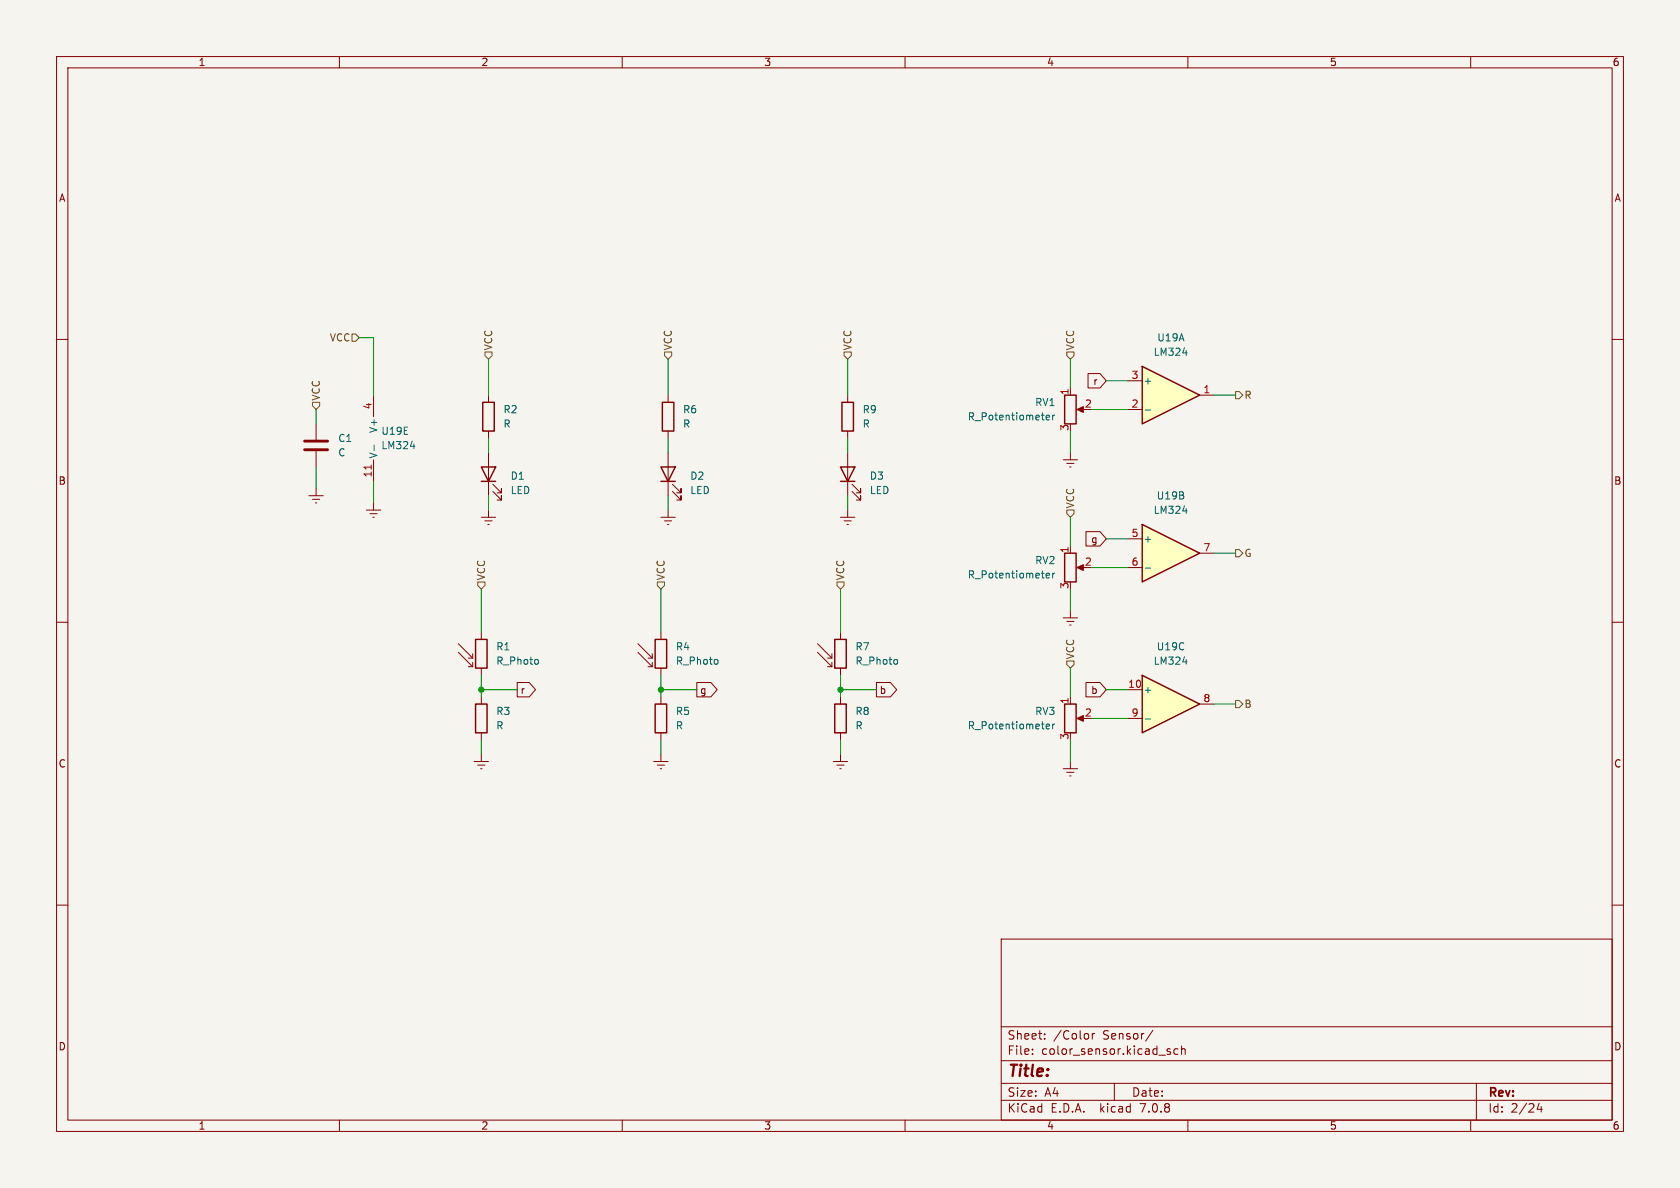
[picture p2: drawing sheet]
<svg xmlns="http://www.w3.org/2000/svg" width="297mm" height="210mm" viewBox="0 0 297 210" stroke-linecap="round" stroke-linejoin="round" font-family="sans-serif">
<path d="M0 0h297v210h-297z" fill="#f5f4ef" stroke="#f5f4ef" stroke-width=".18"/>
<g fill="none" stroke="#840000" stroke-width=".18">
<path d="M10 10h277v190h-277zM12 12h273v186h-273zM60 10v2M110 10v2M160 10v2M210 10v2M260 10v2M10 60h2M285 60h2M66 69.9v3.8M86.4 69.9v1.2M86.4 76.2v1.3"/>
<path d="M118.1 69.9v1.2M118.1 76.2v1.3M64.8 90.2h2.5M65.4 90.8h1.3M65.9 91.4h.3M66 81.3v3.8M66 88.9v1.3M85.1 91.4h2.5M85.7 92.1h1.3M86.2 92.7h.3M86.4 80v7.6M86.4 90.2v1.2"/>
<path d="M87.1 86.9l1.5 1.5v-.8v.8h-.7M87.1 85.6l1.5 1.5v-.7v.7h-.7M116.8 91.4h2.6M117.5 92.1h1.2M118 92.7h.2M118.1 80v7.6M118.1 90.2v1.2M118.9 86.9l1.5 1.5v-.8v.8h-.8M118.9 85.6l1.5 1.5v-.7v.7h-.8M188 81.3h2.5M188.6 81.9h1.3M189.1 82.6h.3"/>
<path d="M189.2 80v1.3M10 110h2M81 115.3l2.6 2.6M81 113.8l2.6 2.5M82.8 117.9h.8M82.8 116.3h.8M83.6 115.6v.7M83.6 117.1v.8M85.1 111.8v1.2M85.1 118.1v1.3M285 110h2M147.3 134.6h2.6"/>
<path d="M148 135.3h1.2M148.5 135.9h.2M148.6 133.4v1.2M10 160h2M285 160h2M177 166h108v32h-108zM60 198v2M110 198v2M160 198v2M177 194.5h108M177 191.5h108M177 187.5h108"/>
<path d="M177 181.5h108M182.5 186.3v.1M182.5 185.5v.1M184.7 183.6v.1M184.7 182.8v.1M193.1 182.7v1M193.5 182.7l-.3 .1-.1 .2M197 191.5v3M203.8 182.1l-1.3 2M206.4 185.8l.5 .2 .1 .1-.1 .2-.4 .1M206.4 185.5h.5M208.2 185.5l-.4-.1-.3 .3v.4l.2 .2h.5"/>
<path d="M208.9 185.5l.2-.1 .4 .1v.9M208.9 184.9v1.5M210 198v2M260 198v2M261 191.5v6.5M272.1 195l-.4 1.1h1M272.5 195.6v1"/>
</g>
<path d="M66.1 78.7v1M72.6 78.9h.7M95.1 116.6l.1 .2-.1 .6" fill="none" stroke="#006464" stroke-width=".18"/>
<path d="M65.6 82.2v.7" fill="none" stroke="#a90000" stroke-width=".18"/>
<path d="M85.3 71.1h2.1v5.1h-2.1zM117.1 71.1h2v5.1h-2zM85.1 82.6h2.5l-1.2 2.5zM85.1 85.1h2.5M116.8 82.6h2.6l-1.3 2.5zM116.8 85.1h2.6M84.1 113h2v5.1h-2z" fill="none" stroke="#840000" stroke-width=".25"/>
<path d="M201.9 64.8l10.2 5.1-10.2 5z" fill="#ffffc2"/>
<path d="M201.9 64.8l10.2 5.1-10.2 5z" fill="none" stroke="#840000" stroke-width=".25"/>
<path d="M199.4 72.4h2.5M199.4 67.3h2.5M212.1 69.9h2.5" fill="none" stroke="#840000" stroke-width=".18"/>
<path d="M202.5 72.5h.9M209.1 62.4h.8" fill="none" stroke="#006464" stroke-width=".18"/>
<path d="M201.9 92.7l10.2 5.1-10.2 5.1z" fill="#ffffc2"/>
<path d="M188.2 69.9h2v5h-2zM201.9 92.7l10.2 5.1-10.2 5.1zM147.6 113h2v5.1h-2z" fill="none" stroke="#840000" stroke-width=".25"/>
<g fill="none" stroke="#840000" stroke-width=".18">
<path d="M189.2 68.6v1.3M190.8 72.4h1M199.4 95.3h2.5M212.1 97.8h2.5M144.5 115.3l2.6 2.6M144.5 113.8l2.6 2.5M146.3 117.9h.8M146.3 116.3h.8M147.1 115.6v.7M147.1 117.1v.8M148.6 111.8v1.2M148.6 118.1v1.3"/>
<path d="M199.4 100.3h2.5"/>
</g>
<path d="M184.9 73.8l.7-.1-.1-.2-.4-.1-.2 .2 .1 .6h.5M186.1 73.4v.8M186.5 73.4l-.4 .2M209.1 90.3h.8M158.6 116.6l.1 .2-.1 .6M202.5 100.4h.9" fill="none" stroke="#006464" stroke-width=".18"/>
<path d="M190.4 72.4l1.1-.5v1z" fill="#840000" stroke="#840000" stroke-width=".18"/>
<path d="M201.9 119.4l10.2 5.1-10.2 5z" fill="#ffffc2"/>
<path d="M148.8 71.1h2.1v5.1h-2.1zM148.6 82.6h2.5l-1.2 2.5zM148.6 85.1h2.5M188.2 97.8h2v5.1h-2zM115.8 113h2.1v5.1h-2.1zM201.9 119.4l10.2 5.1-10.2 5zM84.1 124.5h2v5h-2zM115.8 124.5h2.1v5h-2.1zM147.6 124.5h2v5h-2zM188.2 124.5h2v5h-2z" fill="none" stroke="#840000" stroke-width=".25"/>
<g fill="none" stroke="#840000" stroke-width=".18">
<path d="M55.9 74.9v2.8M55.9 79.8v2.8M149.9 69.9v1.2M149.9 76.2v1.3M192.3 66h2.2l1.1 1.3-1.1 1.3h-2.2zM54.6 87.6h2.5M55.2 88.3h1.3M55.8 88.9h.2M55.9 86.4v1.2M148.6 91.4h2.5M149.2 92.1h1.3M149.7 92.7h.3"/>
<path d="M149.9 80v7.6M149.9 90.2v1.2M150.6 86.9l1.5 1.5v-.8v.8h-.7M150.6 85.6l1.5 1.5v-.7v.7h-.7M189.2 96.5v1.3M192 94h2.5l1.1 1.3-1.1 1.2h-2.5zM112.8 115.3l2.5 2.6M112.8 113.8l2.5 2.5M114.6 117.9h.7M114.6 116.3h.7M115.3 115.6v.7M115.3 117.1v.8"/>
<path d="M116.8 111.8v1.2M116.8 118.1v1.3M188 109.2h2.5M188.6 109.9h1.3M189.1 110.5h.3M189.2 108v1.2M190.8 100.3h1M83.8 134.6h2.6M84.5 135.3h1.2M85 135.9h.2M85.1 123.2v1.3M85.1 129.5v1.3"/>
<path d="M85.1 133.4v1.2M91.4 120.6h2.2l1.1 1.3-1.1 1.3h-2.2zM115.6 134.6h2.5M116.2 135.3h1.3M116.7 135.9h.3M116.8 123.2v1.3M116.8 129.5v1.3M116.8 133.4v1.2M123.2 120.6h2.5l1.1 1.3-1.1 1.3h-2.5zM148.6 123.2v1.3M148.6 129.5v1.3M154.9 120.6h2.5l1.1 1.3-1.1 1.3h-2.5z"/>
<path d="M188 135.9h2.5M188.6 136.5h1.3M189.1 137.2h.3M189.2 123.2v1.3M189.2 134.6v1.3M190.8 127h1M192 120.6h2.5l1.1 1.3-1.1 1.3h-2.5zM199.4 121.9h2.5M199.4 127h2.5M212.1 124.5h2.5"/>
</g>
<path d="M126.8 116.6l.1 .2-.1 .6M184.9 101.8l.7-.2-.1-.2-.4-.1-.2 .2 .1 .6h.5M186.1 101.3v.9M186.5 101.3l-.4 .3M209.1 117h.8M184.9 128.4l.7-.1-.1-.2-.4-.1-.2 .2 .1 .6h.5M186.1 128v.8M186.5 128l-.4 .2M202.5 127.1h.9" fill="none" stroke="#006464" stroke-width=".18"/>
<path d="M53.8 79.5h4.1M53.8 78h4.1" fill="none" stroke="#840000" stroke-width=".51"/>
<g fill="#840000" stroke="#840000" stroke-width=".18">
<path d="M190.4 127l1.1-.5v1z"/>
<path d="M190.4 100.3l1.1-.5v1z"/>
</g>
<g fill="none" stroke="#725600" stroke-width=".18">
<path d="M62.2 59.1h.7l.6 .6-.6 .6h-.7zM55.2 71.1h1.3v.7l-.6 .6-.7-.6zM85.7 62.2h1.3v.7l-.6 .6-.7-.6zM117.5 62.2h1.2v.7l-.6 .6-.6-.6zM149.2 62.2h1.3v.7l-.6 .6-.7-.6zM188.6 62.2h1.3v.7l-.7 .6-.6-.6zM218.4 69.2h.7l.6 .7-.6 .6h-.7zM188.6 90.2h1.3v.6l-.7 .6-.6-.6zM218.4 97.2h.7l.6 .6-.6 .6h-.7zM84.5 102.9h1.2v.6l-.6 .6-.6-.6zM116.2 102.9h1.3v.6l-.7 .6-.6-.6zM148 102.9h1.2v.6l-.6 .6-.6-.6z"/>
<path d="M188.6 116.8h1.3v.7l-.7 .6-.6-.6zM218.4 123.8h.7l.6 .7-.6 .6h-.7z"/>
</g>
<g fill="none" stroke="#009600" stroke-width=".18">
<path d="M63.5 59.7h2.5v10.2M55.9 72.4v2.5M86.4 63.5v6.4M86.4 77.5v2.5M118.1 63.5v6.4M118.1 77.5v2.5M149.9 63.5v6.4M149.9 77.5v2.5M189.2 63.5v5.1M189.2 76.2v3.8M193 72.4h6.4M195.6 67.3h3.8"/>
<path d="M214.6 69.9h3.8M55.9 82.6v3.8M66 85.1v3.8M86.4 87.6v2.6M118.1 87.6v2.6M149.9 87.6v2.6M189.2 91.4v5.1M195.6 95.3h3.8M214.6 97.8h3.8M85.1 104.1v7.7M85.1 119.4v3.8M116.8 104.1v7.7"/>
<path d="M116.8 119.4v3.8M148.6 104.1v7.7M148.6 119.4v3.8M189.2 104.1v3.9M189.2 118.1v5.1M193 100.3h6.4M85.1 121.9h6.3M85.1 130.8v2.6M116.8 121.9h6.4M116.8 130.8v2.6M148.6 121.9h6.3M148.6 130.8v2.6"/>
<path d="M189.2 130.8v3.8M193 127h6.4M195.6 121.9h3.8M214.6 124.5h3.8"/>
</g>
<g fill="#009600" stroke="#009600" stroke-width=".18">
<circle cx="85.1" cy="121.9" r=".46"/>
<circle cx="116.8" cy="121.9" r=".46"/>
<circle cx="148.6" cy="121.9" r=".46"/>
</g>
<text font-size="2.8" fill="#840000" x="178" y="190.9">Title:</text>
<g font-size="2.1" fill="#840000">
<text x="178" y="184">Sheet:</text>
<text x="186.2" y="184">/Color</text>
<text x="195" y="184">Sensor/</text>
<text x="178" y="186.7">File:</text>
<text x="184.1" y="186.7">color_sensor.kicad_sch</text>
<text x="178" y="196.9">KiCad</text>
<text x="178" y="194.1">Size:</text>
<text x="184.7" y="194.1">A4</text>
<text x="185.7" y="196.9">E.D.A.</text>
<text x="194.6" y="196.9">kicad</text>
<text x="200" y="194.1">Date:</text>
<text x="201.8" y="196.9">7.0.8</text>
<text x="263" y="194.3">Rev:</text>
<text x="263" y="196.9">Id:</text>
<text x="267.1" y="196.9">2/24</text>
</g>
<g font-size="1.8" fill="#840000">
<text x="35" y="11.9">1</text>
<text x="85" y="11.9">2</text>
<text x="135" y="11.9">3</text>
<text x="185" y="11.9">4</text>
<text x="235" y="11.9">5</text>
<text x="285" y="11.9">6</text>
<text x="10.3" y="35.9">A</text>
<text x="285.3" y="35.9">A</text>
<text x="193.2" y="68.3">r</text>
<text x="10.3" y="85.9">B</text>
<text x="285.3" y="85.9">B</text>
<text x="192.8" y="96.2">g</text>
<text x="91.9" y="122.9">r</text>
<text x="123.7" y="122.9">g</text>
<text x="155.4" y="122.9">b</text>
<text x="192.8" y="122.9">b</text>
<text x="10.3" y="135.9">C</text>
<text x="285.3" y="135.9">C</text>
<text x="10.3" y="185.9">D</text>
<text x="285.3" y="185.9">D</text>
<text x="35" y="199.9">1</text>
<text x="85" y="199.9">2</text>
<text x="135" y="199.9">3</text>
<text x="185" y="199.9">4</text>
<text x="235" y="199.9">5</text>
<text x="285" y="199.9">6</text>
</g>
<g font-size="1.8" fill="#725600">
<text x="58.2" y="60.6">VCC</text>
<text x="87.2" y="62" transform="rotate(-90 87.2 62)">VCC</text>
<text x="119" y="62" transform="rotate(-90 119 62)">VCC</text>
<text x="150.7" y="62" transform="rotate(-90 150.7 62)">VCC</text>
<text x="190.1" y="62" transform="rotate(-90 190.1 62)">VCC</text>
<text x="56.7" y="70.9" transform="rotate(-90 56.7 70.9)">VCC</text>
<text x="219.9" y="70.7">R</text>
<text x="190.1" y="90" transform="rotate(-90 190.1 90)">VCC</text>
<text x="219.9" y="98.7">G</text>
<text x="86" y="102.7" transform="rotate(-90 86 102.7)">VCC</text>
<text x="117.7" y="102.7" transform="rotate(-90 117.7 102.7)">VCC</text>
<text x="149.5" y="102.7" transform="rotate(-90 149.5 102.7)">VCC</text>
<text x="190.1" y="116.6" transform="rotate(-90 190.1 116.6)">VCC</text>
<text x="219.9" y="125.3">B</text>
</g>
<g font-size="1.8" fill="#006464">
<text x="203.9" y="63.1">LM324</text>
<text x="204.5" y="60.6">U19A</text>
<text x="182.9" y="72">RV1</text>
<text x="202.1" y="68.2">+</text>
<text x="66.9" y="76.7" transform="rotate(-90 66.9 76.7)">V+</text>
<text x="67.3" y="77.1">U19E</text>
<text x="88.9" y="73.3">R2</text>
<text x="88.9" y="75.8">R</text>
<text x="120.7" y="73.3">R6</text>
<text x="120.7" y="75.8">R</text>
<text x="152.4" y="73.3">R9</text>
<text x="152.4" y="75.8">R</text>
<text x="171" y="74.5">R_Potentiometer</text>
<text x="59.7" y="78.3">C1</text>
<text x="59.7" y="80.9">C</text>
<text x="66.9" y="81.2" transform="rotate(-90 66.9 81.2)">V-</text>
<text x="67.3" y="79.6">LM324</text>
<text x="90.2" y="85">D1</text>
<text x="90.2" y="87.5">LED</text>
<text x="121.9" y="85">D2</text>
<text x="121.9" y="87.5">LED</text>
<text x="153.7" y="85">D3</text>
<text x="153.7" y="87.5">LED</text>
<text x="204.4" y="88.5">U19B</text>
<text x="203.9" y="91">LM324</text>
<text x="182.9" y="99.9">RV2</text>
<text x="202.1" y="96.1">+</text>
<text x="171" y="102.5">R_Potentiometer</text>
<text x="87.6" y="115.2">R1</text>
<text x="87.6" y="117.7">R_Photo</text>
<text x="119.4" y="115.2">R4</text>
<text x="119.4" y="117.7">R_Photo</text>
<text x="151.1" y="115.2">R7</text>
<text x="151.1" y="117.7">R_Photo</text>
<text x="203.9" y="117.7">LM324</text>
<text x="204.4" y="115.2">U19C</text>
<text x="202.1" y="122.8">+</text>
<text x="87.6" y="126.6">R3</text>
<text x="87.6" y="129.1">R</text>
<text x="119.4" y="126.6">R5</text>
<text x="119.4" y="129.1">R</text>
<text x="151.1" y="126.6">R8</text>
<text x="151.1" y="129.1">R</text>
<text x="171" y="129.1">R_Potentiometer</text>
<text x="182.9" y="126.6">RV3</text>
</g>
<g font-size="1.8" fill="#a90000">
<text x="189" y="69.9" transform="rotate(-90 189 69.9)">1</text>
<text x="200" y="67.1">3</text>
<text x="212.7" y="69.6">1</text>
<text x="65.8" y="72.5" transform="rotate(-90 65.8 72.5)">4</text>
<text x="189" y="76.3" transform="rotate(-90 189 76.3)">3</text>
<text x="191.7" y="72.1">2</text>
<text x="200" y="72.1">2</text>
<text x="65.8" y="84.5" transform="rotate(-90 65.8 84.5)">11</text>
<text x="200" y="95">5</text>
<text x="189" y="97.9" transform="rotate(-90 189 97.9)">1</text>
<text x="191.7" y="100.1">2</text>
<text x="200" y="100.1">6</text>
<text x="212.7" y="97.5">7</text>
<text x="189" y="104.2" transform="rotate(-90 189 104.2)">3</text>
<text x="189" y="124.5" transform="rotate(-90 189 124.5)">1</text>
<text x="199.3" y="121.7">10</text>
<text x="212.7" y="124.2">8</text>
<text x="189" y="130.9" transform="rotate(-90 189 130.9)">3</text>
<text x="191.7" y="126.7">2</text>
<text x="200" y="126.7">9</text>
</g>
</svg>
